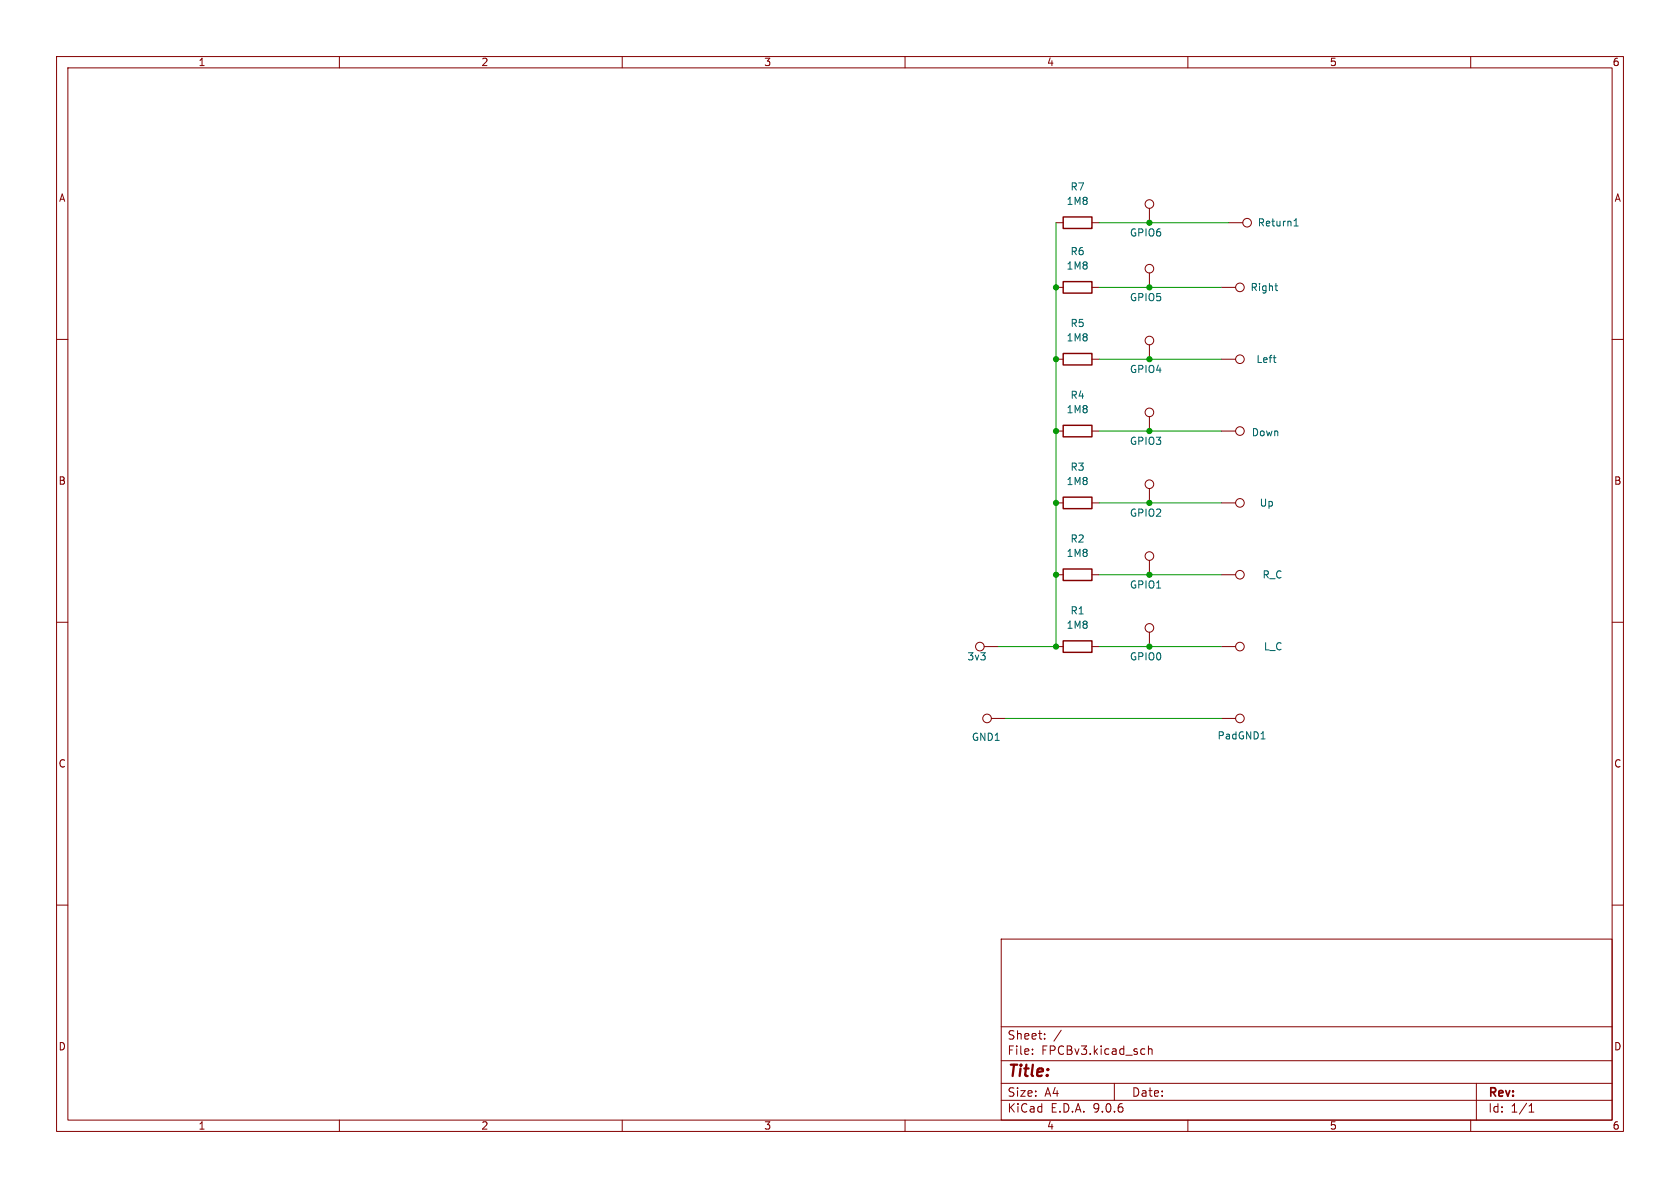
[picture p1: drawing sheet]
(kicad_sch
 (version 20250114)
 (generator "eeschema")
 (generator_version "9.0")
 (paper "A4")
 (lib_symbols
  (symbol "Connector:TestPoint"
   (pin_numbers (hide yes))
   (pin_names
    (offset 0.762) (hide yes)) (exclude_from_sim no) (in_bom yes) (on_board yes)
   (property "Reference" "TP" (at 0 6.858 0) (effects (font (size 1.27 1.27))))
   (property "Value" "TestPoint" (at 0 5.08 0) (effects (font (size 1.27 1.27))))
   (property "Footprint" "" (at 5.08 0 0) (effects (font (size 1.27 1.27)) (hide yes)))
   (property "Datasheet" "~" (at 5.08 0 0) (effects (font (size 1.27 1.27)) (hide yes)))
   (property "Description" "test point" (at 0 0 0) (effects (font (size 1.27 1.27)) (hide yes)))
   (symbol "TestPoint_0_1"
    (circle (center 0 3.302) (radius 0.762) (stroke (width 0) (type default)) (fill (type none))))
   (symbol "TestPoint_1_1"
    (pin passive line (at 0 0 90) (length 2.54) (name "1" (effects (font (size 1.27 1.27)))) (number "1" (effects (font (size 1.27 1.27))))))
   (embedded_fonts no))
  (symbol "Device:R"
   (pin_numbers (hide yes))
   (pin_names
    (offset 0)) (exclude_from_sim no) (in_bom yes) (on_board yes)
   (property "Reference" "R" (at 2.032 0 90) (effects (font (size 1.27 1.27))))
   (property "Value" "R" (at 0 0 90) (effects (font (size 1.27 1.27))))
   (property "Footprint" "" (at -1.778 0 90) (effects (font (size 1.27 1.27)) (hide yes)))
   (property "Datasheet" "~" (at 0 0 0) (effects (font (size 1.27 1.27)) (hide yes)))
   (property "Description" "Resistor" (at 0 0 0) (effects (font (size 1.27 1.27)) (hide yes)))
   (symbol "R_0_1"
    (rectangle (start -1.016 -2.54) (end 1.016 2.54) (stroke (width 0.254) (type default)) (fill (type none))))
   (symbol "R_1_1"
    (pin passive line (at 0 3.81 270) (length 1.27) (name "~" (effects (font (size 1.27 1.27)))) (number "1" (effects (font (size 1.27 1.27)))))
    (pin passive line (at 0 -3.81 90) (length 1.27) (name "~" (effects (font (size 1.27 1.27)))) (number "2" (effects (font (size 1.27 1.27))))))
   (embedded_fonts no)))
 (junction
  (at 186.69 50.8)
  (diameter 0)
  (color 0 0 0 0))
 (junction
  (at 203.2 101.6)
  (diameter 0)
  (color 0 0 0 0))
 (junction
  (at 186.69 101.6)
  (diameter 0)
  (color 0 0 0 0))
 (junction
  (at 203.2 39.37)
  (diameter 0)
  (color 0 0 0 0))
 (junction
  (at 203.2 50.8)
  (diameter 0)
  (color 0 0 0 0))
 (junction
  (at 203.2 88.9)
  (diameter 0)
  (color 0 0 0 0))
 (junction
  (at 186.69 76.2)
  (diameter 0)
  (color 0 0 0 0))
 (junction
  (at 186.69 88.9)
  (diameter 0)
  (color 0 0 0 0))
 (junction
  (at 203.2 63.5)
  (diameter 0)
  (color 0 0 0 0))
 (junction
  (at 203.2 114.3)
  (diameter 0)
  (color 0 0 0 0))
 (junction
  (at 186.69 114.3)
  (diameter 0)
  (color 0 0 0 0))
 (junction
  (at 203.2 76.2)
  (diameter 0)
  (color 0 0 0 0))
 (junction
  (at 186.69 63.5)
  (diameter 0)
  (color 0 0 0 0))
 (wire
  (pts (xy 194.31 101.6) (xy 203.2 101.6))
  (stroke (width 0) (type default)))
 (wire
  (pts (xy 186.69 88.9) (xy 186.69 101.6))
  (stroke (width 0) (type default)))
 (wire
  (pts (xy 203.2 114.3) (xy 215.9 114.3))
  (stroke (width 0) (type default)))
 (wire
  (pts (xy 194.31 39.37) (xy 203.2 39.37))
  (stroke (width 0) (type default)))
 (wire
  (pts (xy 186.69 39.37) (xy 186.69 50.8))
  (stroke (width 0) (type default)))
 (wire
  (pts (xy 186.69 63.5) (xy 186.69 76.2))
  (stroke (width 0) (type default)))
 (wire
  (pts (xy 194.31 114.3) (xy 203.2 114.3))
  (stroke (width 0) (type default)))
 (wire
  (pts (xy 203.2 101.6) (xy 215.9 101.6))
  (stroke (width 0) (type default)))
 (wire
  (pts (xy 203.2 39.37) (xy 217.17 39.37))
  (stroke (width 0) (type default)))
 (wire
  (pts (xy 186.69 50.8) (xy 186.69 63.5))
  (stroke (width 0) (type default)))
 (wire
  (pts (xy 203.2 88.9) (xy 215.9 88.9))
  (stroke (width 0) (type default)))
 (wire
  (pts (xy 194.31 50.8) (xy 203.2 50.8))
  (stroke (width 0) (type default)))
 (wire
  (pts (xy 186.69 76.2) (xy 186.69 88.9))
  (stroke (width 0) (type default)))
 (wire
  (pts (xy 203.2 50.8) (xy 215.9 50.8))
  (stroke (width 0) (type default)))
 (wire
  (pts (xy 203.2 76.2) (xy 215.9 76.2))
  (stroke (width 0) (type default)))
 (wire
  (pts (xy 194.31 63.5) (xy 203.2 63.5))
  (stroke (width 0) (type default)))
 (wire
  (pts (xy 203.2 63.5) (xy 215.9 63.5))
  (stroke (width 0) (type default)))
 (wire
  (pts (xy 177.8 127) (xy 215.9 127))
  (stroke (width 0) (type default)))
 (wire
  (pts (xy 194.31 88.9) (xy 203.2 88.9))
  (stroke (width 0) (type default)))
 (wire
  (pts (xy 194.31 76.2) (xy 203.2 76.2))
  (stroke (width 0) (type default)))
 (wire
  (pts (xy 186.69 101.6) (xy 186.69 114.3))
  (stroke (width 0) (type default)))
 (wire
  (pts (xy 176.53 114.3) (xy 186.69 114.3))
  (stroke (width 0) (type default)))
 (symbol
  (lib_id "Device:R")
  (at 190.5 88.9 90)
  (unit 1)
  (exclude_from_sim no)
  (in_bom yes)
  (on_board yes)
  (dnp no)
  (fields_autoplaced yes)
  (property "Reference" "R3" (at 190.5 82.55 90) (effects (font (size 1.27 1.27))))
  (property "Value" "1M8" (at 190.5 85.09 90) (effects (font (size 1.27 1.27))))
  (property "Footprint" "Resistor_SMD:R_0603_1608Metric" (at 190.5 90.678 90) (effects (font (size 1.27 1.27)) (hide yes)))
  (property "Datasheet" "~" (at 190.5 88.9 0) (effects (font (size 1.27 1.27)) (hide yes)))
  (property "Description" "Resistor" (at 190.5 88.9 0) (effects (font (size 1.27 1.27)) (hide yes)))
  (pin "1")
  (pin "2"))
 (symbol
  (lib_id "Connector:TestPoint")
  (at 215.9 88.9 270)
  (unit 1)
  (exclude_from_sim no)
  (in_bom yes)
  (on_board yes)
  (dnp no)
  (property "Reference" "Up" (at 225.298 88.9 90) (effects (font (size 1.27 1.27)) (justify right)))
  (property "Value" "TestPoint" (at 223.52 80.5181 90) (effects (font (size 1.27 1.27)) (justify right) (hide yes)))
  (property "Footprint" "TestPoint:TestPoint_Pad_D1.0mm" (at 215.9 93.98 0) (effects (font (size 1.27 1.27)) (hide yes)))
  (property "Datasheet" "~" (at 215.9 93.98 0) (effects (font (size 1.27 1.27)) (hide yes)))
  (property "Description" "test point" (at 215.9 88.9 0) (effects (font (size 1.27 1.27)) (hide yes)))
  (pin "1"))
 (symbol
  (lib_id "Connector:TestPoint")
  (at 177.8 127 90)
  (unit 1)
  (exclude_from_sim no)
  (in_bom yes)
  (on_board yes)
  (dnp no)
  (property "Reference" "GND1" (at 171.704 130.302 90) (effects (font (size 1.27 1.27)) (justify right)))
  (property "Value" "TestPoint" (at 171.704 132.842 90) (effects (font (size 1.27 1.27)) (justify right) (hide yes)))
  (property "Footprint" "TestPoint:TestPoint_Pad_D1.0mm" (at 177.8 121.92 0) (effects (font (size 1.27 1.27)) (hide yes)))
  (property "Datasheet" "~" (at 177.8 121.92 0) (effects (font (size 1.27 1.27)) (hide yes)))
  (property "Description" "test point" (at 177.8 127 0) (effects (font (size 1.27 1.27)) (hide yes)))
  (pin "1"))
 (symbol
  (lib_id "Connector:TestPoint")
  (at 215.9 101.6 270)
  (unit 1)
  (exclude_from_sim no)
  (in_bom yes)
  (on_board yes)
  (dnp no)
  (property "Reference" "R_C" (at 226.822 101.6 90) (effects (font (size 1.27 1.27)) (justify right)))
  (property "Value" "TestPoint" (at 223.52 93.2181 90) (effects (font (size 1.27 1.27)) (justify right) (hide yes)))
  (property "Footprint" "TestPoint:TestPoint_Pad_D1.0mm" (at 215.9 106.68 0) (effects (font (size 1.27 1.27)) (hide yes)))
  (property "Datasheet" "~" (at 215.9 106.68 0) (effects (font (size 1.27 1.27)) (hide yes)))
  (property "Description" "test point" (at 215.9 101.6 0) (effects (font (size 1.27 1.27)) (hide yes)))
  (pin "1"))
 (symbol
  (lib_id "Connector:TestPoint")
  (at 215.9 63.5 270)
  (unit 1)
  (exclude_from_sim no)
  (in_bom yes)
  (on_board yes)
  (dnp no)
  (property "Reference" "Left" (at 225.806 63.5 90) (effects (font (size 1.27 1.27)) (justify right)))
  (property "Value" "TestPoint" (at 223.0119 60.96 90) (effects (font (size 1.27 1.27)) (justify right) (hide yes)))
  (property "Footprint" "TestPoint:TestPoint_Pad_D1.0mm" (at 215.9 68.58 0) (effects (font (size 1.27 1.27)) (hide yes)))
  (property "Datasheet" "~" (at 215.9 68.58 0) (effects (font (size 1.27 1.27)) (hide yes)))
  (property "Description" "test point" (at 215.9 63.5 0) (effects (font (size 1.27 1.27)) (hide yes)))
  (pin "1"))
 (symbol
  (lib_id "Connector:TestPoint")
  (at 203.2 101.6 0)
  (unit 1)
  (exclude_from_sim no)
  (in_bom yes)
  (on_board yes)
  (dnp no)
  (property "Reference" "GPIO1" (at 199.644 103.378 0) (effects (font (size 1.27 1.27)) (justify left)))
  (property "Value" "TestPoint" (at 211.3279 102.87 90) (effects (font (size 1.27 1.27)) (justify left) (hide yes)))
  (property "Footprint" "TestPoint:TestPoint_Pad_D1.0mm" (at 208.28 101.6 0) (effects (font (size 1.27 1.27)) (hide yes)))
  (property "Datasheet" "~" (at 208.28 101.6 0) (effects (font (size 1.27 1.27)) (hide yes)))
  (property "Description" "test point" (at 203.2 101.6 0) (effects (font (size 1.27 1.27)) (hide yes)))
  (pin "1"))
 (symbol
  (lib_id "Connector:TestPoint")
  (at 215.9 76.2 270)
  (unit 1)
  (exclude_from_sim no)
  (in_bom yes)
  (on_board yes)
  (dnp no)
  (property "Reference" "Down" (at 226.314 76.454 90) (effects (font (size 1.27 1.27)) (justify right)))
  (property "Value" "TestPoint" (at 223.266 70.104 90) (effects (font (size 1.27 1.27)) (justify right) (hide yes)))
  (property "Footprint" "TestPoint:TestPoint_Pad_D1.0mm" (at 215.9 81.28 0) (effects (font (size 1.27 1.27)) (hide yes)))
  (property "Datasheet" "~" (at 215.9 81.28 0) (effects (font (size 1.27 1.27)) (hide yes)))
  (property "Description" "test point" (at 215.9 76.2 0) (effects (font (size 1.27 1.27)) (hide yes)))
  (pin "1"))
 (symbol
  (lib_id "Connector:TestPoint")
  (at 203.2 76.2 0)
  (unit 1)
  (exclude_from_sim no)
  (in_bom yes)
  (on_board yes)
  (dnp no)
  (property "Reference" "GPIO3" (at 199.644 77.978 0) (effects (font (size 1.27 1.27)) (justify left)))
  (property "Value" "TestPoint" (at 211.3279 77.47 90) (effects (font (size 1.27 1.27)) (justify left) (hide yes)))
  (property "Footprint" "TestPoint:TestPoint_Pad_D1.0mm" (at 208.28 76.2 0) (effects (font (size 1.27 1.27)) (hide yes)))
  (property "Datasheet" "~" (at 208.28 76.2 0) (effects (font (size 1.27 1.27)) (hide yes)))
  (property "Description" "test point" (at 203.2 76.2 0) (effects (font (size 1.27 1.27)) (hide yes)))
  (pin "1"))
 (symbol
  (lib_id "Connector:TestPoint")
  (at 203.2 39.37 0)
  (unit 1)
  (exclude_from_sim no)
  (in_bom yes)
  (on_board yes)
  (dnp no)
  (property "Reference" "GPIO6" (at 199.644 41.148 0) (effects (font (size 1.27 1.27)) (justify left)))
  (property "Value" "TestPoint" (at 211.3279 40.64 90) (effects (font (size 1.27 1.27)) (justify left) (hide yes)))
  (property "Footprint" "TestPoint:TestPoint_Pad_D1.0mm" (at 208.28 39.37 0) (effects (font (size 1.27 1.27)) (hide yes)))
  (property "Datasheet" "~" (at 208.28 39.37 0) (effects (font (size 1.27 1.27)) (hide yes)))
  (property "Description" "test point" (at 203.2 39.37 0) (effects (font (size 1.27 1.27)) (hide yes)))
  (pin "1"))
 (symbol
  (lib_id "Device:R")
  (at 190.5 76.2 90)
  (unit 1)
  (exclude_from_sim no)
  (in_bom yes)
  (on_board yes)
  (dnp no)
  (fields_autoplaced yes)
  (property "Reference" "R4" (at 190.5 69.85 90) (effects (font (size 1.27 1.27))))
  (property "Value" "1M8" (at 190.5 72.39 90) (effects (font (size 1.27 1.27))))
  (property "Footprint" "Resistor_SMD:R_0603_1608Metric" (at 190.5 77.978 90) (effects (font (size 1.27 1.27)) (hide yes)))
  (property "Datasheet" "~" (at 190.5 76.2 0) (effects (font (size 1.27 1.27)) (hide yes)))
  (property "Description" "Resistor" (at 190.5 76.2 0) (effects (font (size 1.27 1.27)) (hide yes)))
  (pin "1")
  (pin "2"))
 (symbol
  (lib_id "Connector:TestPoint")
  (at 217.17 39.37 270)
  (unit 1)
  (exclude_from_sim no)
  (in_bom yes)
  (on_board yes)
  (dnp no)
  (fields_autoplaced yes)
  (property "Reference" "Return1" (at 222.25 39.3699 90) (effects (font (size 1.27 1.27)) (justify left)))
  (property "Value" "TestPoint" (at 221.7419 36.83 0) (effects (font (size 1.27 1.27)) (justify right) (hide yes)))
  (property "Footprint" "TestPoint:TestPoint_Pad_D1.0mm" (at 217.17 44.45 0) (effects (font (size 1.27 1.27)) (hide yes)))
  (property "Datasheet" "~" (at 217.17 44.45 0) (effects (font (size 1.27 1.27)) (hide yes)))
  (property "Description" "test point" (at 217.17 39.37 0) (effects (font (size 1.27 1.27)) (hide yes)))
  (pin "1"))
 (symbol
  (lib_id "Device:R")
  (at 190.5 114.3 90)
  (unit 1)
  (exclude_from_sim no)
  (in_bom yes)
  (on_board yes)
  (dnp no)
  (fields_autoplaced yes)
  (property "Reference" "R1" (at 190.5 107.95 90) (effects (font (size 1.27 1.27))))
  (property "Value" "1M8" (at 190.5 110.49 90) (effects (font (size 1.27 1.27))))
  (property "Footprint" "Resistor_SMD:R_0603_1608Metric" (at 190.5 116.078 90) (effects (font (size 1.27 1.27)) (hide yes)))
  (property "Datasheet" "~" (at 190.5 114.3 0) (effects (font (size 1.27 1.27)) (hide yes)))
  (property "Description" "Resistor" (at 190.5 114.3 0) (effects (font (size 1.27 1.27)) (hide yes)))
  (pin "1")
  (pin "2"))
 (symbol
  (lib_id "Connector:TestPoint")
  (at 203.2 63.5 0)
  (unit 1)
  (exclude_from_sim no)
  (in_bom yes)
  (on_board yes)
  (dnp no)
  (property "Reference" "GPIO4" (at 199.644 65.278 0) (effects (font (size 1.27 1.27)) (justify left)))
  (property "Value" "TestPoint" (at 211.3279 64.77 90) (effects (font (size 1.27 1.27)) (justify left) (hide yes)))
  (property "Footprint" "TestPoint:TestPoint_Pad_D1.0mm" (at 208.28 63.5 0) (effects (font (size 1.27 1.27)) (hide yes)))
  (property "Datasheet" "~" (at 208.28 63.5 0) (effects (font (size 1.27 1.27)) (hide yes)))
  (property "Description" "test point" (at 203.2 63.5 0) (effects (font (size 1.27 1.27)) (hide yes)))
  (pin "1"))
 (symbol
  (lib_id "Connector:TestPoint")
  (at 203.2 50.8 0)
  (unit 1)
  (exclude_from_sim no)
  (in_bom yes)
  (on_board yes)
  (dnp no)
  (property "Reference" "GPIO5" (at 199.644 52.578 0) (effects (font (size 1.27 1.27)) (justify left)))
  (property "Value" "TestPoint" (at 211.3279 52.07 90) (effects (font (size 1.27 1.27)) (justify left) (hide yes)))
  (property "Footprint" "TestPoint:TestPoint_Pad_D1.0mm" (at 208.28 50.8 0) (effects (font (size 1.27 1.27)) (hide yes)))
  (property "Datasheet" "~" (at 208.28 50.8 0) (effects (font (size 1.27 1.27)) (hide yes)))
  (property "Description" "test point" (at 203.2 50.8 0) (effects (font (size 1.27 1.27)) (hide yes)))
  (pin "1"))
 (symbol
  (lib_id "Connector:TestPoint")
  (at 215.9 127 270)
  (unit 1)
  (exclude_from_sim no)
  (in_bom yes)
  (on_board yes)
  (dnp no)
  (property "Reference" "PadGND1" (at 215.138 130.048 90) (effects (font (size 1.27 1.27)) (justify left)))
  (property "Value" "TestPoint" (at 214.63 135.1279 90) (effects (font (size 1.27 1.27)) (justify left) (hide yes)))
  (property "Footprint" "TestPoint:TestPoint_Pad_D1.0mm" (at 215.9 132.08 0) (effects (font (size 1.27 1.27)) (hide yes)))
  (property "Datasheet" "~" (at 215.9 132.08 0) (effects (font (size 1.27 1.27)) (hide yes)))
  (property "Description" "test point" (at 215.9 127 0) (effects (font (size 1.27 1.27)) (hide yes)))
  (pin "1"))
 (symbol
  (lib_id "Connector:TestPoint")
  (at 215.9 114.3 270)
  (unit 1)
  (exclude_from_sim no)
  (in_bom yes)
  (on_board yes)
  (dnp no)
  (property "Reference" "L_C" (at 226.822 114.3 90) (effects (font (size 1.27 1.27)) (justify right)))
  (property "Value" "TestPoint" (at 223.52 105.9181 90) (effects (font (size 1.27 1.27)) (justify right) (hide yes)))
  (property "Footprint" "TestPoint:TestPoint_Pad_D1.0mm" (at 215.9 119.38 0) (effects (font (size 1.27 1.27)) (hide yes)))
  (property "Datasheet" "~" (at 215.9 119.38 0) (effects (font (size 1.27 1.27)) (hide yes)))
  (property "Description" "test point" (at 215.9 114.3 0) (effects (font (size 1.27 1.27)) (hide yes)))
  (pin "1"))
 (symbol
  (lib_id "Connector:TestPoint")
  (at 203.2 114.3 0)
  (unit 1)
  (exclude_from_sim no)
  (in_bom yes)
  (on_board yes)
  (dnp no)
  (property "Reference" "GPIO0" (at 199.644 116.078 0) (effects (font (size 1.27 1.27)) (justify left)))
  (property "Value" "TestPoint" (at 211.3279 115.57 90) (effects (font (size 1.27 1.27)) (justify left) (hide yes)))
  (property "Footprint" "TestPoint:TestPoint_Pad_D1.0mm" (at 208.28 114.3 0) (effects (font (size 1.27 1.27)) (hide yes)))
  (property "Datasheet" "~" (at 208.28 114.3 0) (effects (font (size 1.27 1.27)) (hide yes)))
  (property "Description" "test point" (at 203.2 114.3 0) (effects (font (size 1.27 1.27)) (hide yes)))
  (pin "1"))
 (symbol
  (lib_id "Device:R")
  (at 190.5 63.5 90)
  (unit 1)
  (exclude_from_sim no)
  (in_bom yes)
  (on_board yes)
  (dnp no)
  (fields_autoplaced yes)
  (property "Reference" "R5" (at 190.5 57.15 90) (effects (font (size 1.27 1.27))))
  (property "Value" "1M8" (at 190.5 59.69 90) (effects (font (size 1.27 1.27))))
  (property "Footprint" "Resistor_SMD:R_0603_1608Metric" (at 190.5 65.278 90) (effects (font (size 1.27 1.27)) (hide yes)))
  (property "Datasheet" "~" (at 190.5 63.5 0) (effects (font (size 1.27 1.27)) (hide yes)))
  (property "Description" "Resistor" (at 190.5 63.5 0) (effects (font (size 1.27 1.27)) (hide yes)))
  (pin "1")
  (pin "2"))
 (symbol
  (lib_id "Device:R")
  (at 190.5 101.6 90)
  (unit 1)
  (exclude_from_sim no)
  (in_bom yes)
  (on_board yes)
  (dnp no)
  (fields_autoplaced yes)
  (property "Reference" "R2" (at 190.5 95.25 90) (effects (font (size 1.27 1.27))))
  (property "Value" "1M8" (at 190.5 97.79 90) (effects (font (size 1.27 1.27))))
  (property "Footprint" "Resistor_SMD:R_0603_1608Metric" (at 190.5 103.378 90) (effects (font (size 1.27 1.27)) (hide yes)))
  (property "Datasheet" "~" (at 190.5 101.6 0) (effects (font (size 1.27 1.27)) (hide yes)))
  (property "Description" "Resistor" (at 190.5 101.6 0) (effects (font (size 1.27 1.27)) (hide yes)))
  (pin "1")
  (pin "2"))
 (symbol
  (lib_id "Device:R")
  (at 190.5 39.37 90)
  (unit 1)
  (exclude_from_sim no)
  (in_bom yes)
  (on_board yes)
  (dnp no)
  (fields_autoplaced yes)
  (property "Reference" "R7" (at 190.5 33.02 90) (effects (font (size 1.27 1.27))))
  (property "Value" "1M8" (at 190.5 35.56 90) (effects (font (size 1.27 1.27))))
  (property "Footprint" "Resistor_SMD:R_0603_1608Metric" (at 190.5 41.148 90) (effects (font (size 1.27 1.27)) (hide yes)))
  (property "Datasheet" "~" (at 190.5 39.37 0) (effects (font (size 1.27 1.27)) (hide yes)))
  (property "Description" "Resistor" (at 190.5 39.37 0) (effects (font (size 1.27 1.27)) (hide yes)))
  (pin "1")
  (pin "2"))
 (symbol
  (lib_id "Device:R")
  (at 190.5 50.8 90)
  (unit 1)
  (exclude_from_sim no)
  (in_bom yes)
  (on_board yes)
  (dnp no)
  (fields_autoplaced yes)
  (property "Reference" "R6" (at 190.5 44.45 90) (effects (font (size 1.27 1.27))))
  (property "Value" "1M8" (at 190.5 46.99 90) (effects (font (size 1.27 1.27))))
  (property "Footprint" "Resistor_SMD:R_0603_1608Metric" (at 190.5 52.578 90) (effects (font (size 1.27 1.27)) (hide yes)))
  (property "Datasheet" "~" (at 190.5 50.8 0) (effects (font (size 1.27 1.27)) (hide yes)))
  (property "Description" "Resistor" (at 190.5 50.8 0) (effects (font (size 1.27 1.27)) (hide yes)))
  (pin "1")
  (pin "2"))
 (symbol
  (lib_id "Connector:TestPoint")
  (at 215.9 50.8 270)
  (unit 1)
  (exclude_from_sim no)
  (in_bom yes)
  (on_board yes)
  (dnp no)
  (fields_autoplaced yes)
  (property "Reference" "Right" (at 220.98 50.7999 90) (effects (font (size 1.27 1.27)) (justify left)))
  (property "Value" "TestPoint" (at 220.4719 48.26 0) (effects (font (size 1.27 1.27)) (justify right) (hide yes)))
  (property "Footprint" "TestPoint:TestPoint_Pad_D1.0mm" (at 215.9 55.88 0) (effects (font (size 1.27 1.27)) (hide yes)))
  (property "Datasheet" "~" (at 215.9 55.88 0) (effects (font (size 1.27 1.27)) (hide yes)))
  (property "Description" "test point" (at 215.9 50.8 0) (effects (font (size 1.27 1.27)) (hide yes)))
  (pin "1"))
 (symbol
  (lib_id "Connector:TestPoint")
  (at 203.2 88.9 0)
  (unit 1)
  (exclude_from_sim no)
  (in_bom yes)
  (on_board yes)
  (dnp no)
  (property "Reference" "GPIO2" (at 199.644 90.678 0) (effects (font (size 1.27 1.27)) (justify left)))
  (property "Value" "TestPoint" (at 211.3279 90.17 90) (effects (font (size 1.27 1.27)) (justify left) (hide yes)))
  (property "Footprint" "TestPoint:TestPoint_Pad_D1.0mm" (at 208.28 88.9 0) (effects (font (size 1.27 1.27)) (hide yes)))
  (property "Datasheet" "~" (at 208.28 88.9 0) (effects (font (size 1.27 1.27)) (hide yes)))
  (property "Description" "test point" (at 203.2 88.9 0) (effects (font (size 1.27 1.27)) (hide yes)))
  (pin "1"))
 (symbol
  (lib_id "Connector:TestPoint")
  (at 176.53 114.3 90)
  (unit 1)
  (exclude_from_sim no)
  (in_bom yes)
  (on_board yes)
  (dnp no)
  (property "Reference" "3v3" (at 172.72 116.078 90) (effects (font (size 1.27 1.27))))
  (property "Value" "3.3v" (at 172.72 118.11 90) (effects (font (size 1.27 1.27)) (hide yes)))
  (property "Footprint" "TestPoint:TestPoint_Pad_D1.0mm" (at 176.53 109.22 0) (effects (font (size 1.27 1.27)) (hide yes)))
  (property "Datasheet" "~" (at 176.53 109.22 0) (effects (font (size 1.27 1.27)) (hide yes)))
  (property "Description" "test point" (at 176.53 114.3 0) (effects (font (size 1.27 1.27)) (hide yes)))
  (pin "1"))
 (sheet_instances
  (path ""
   (page "1")))
 (embedded_fonts no))
